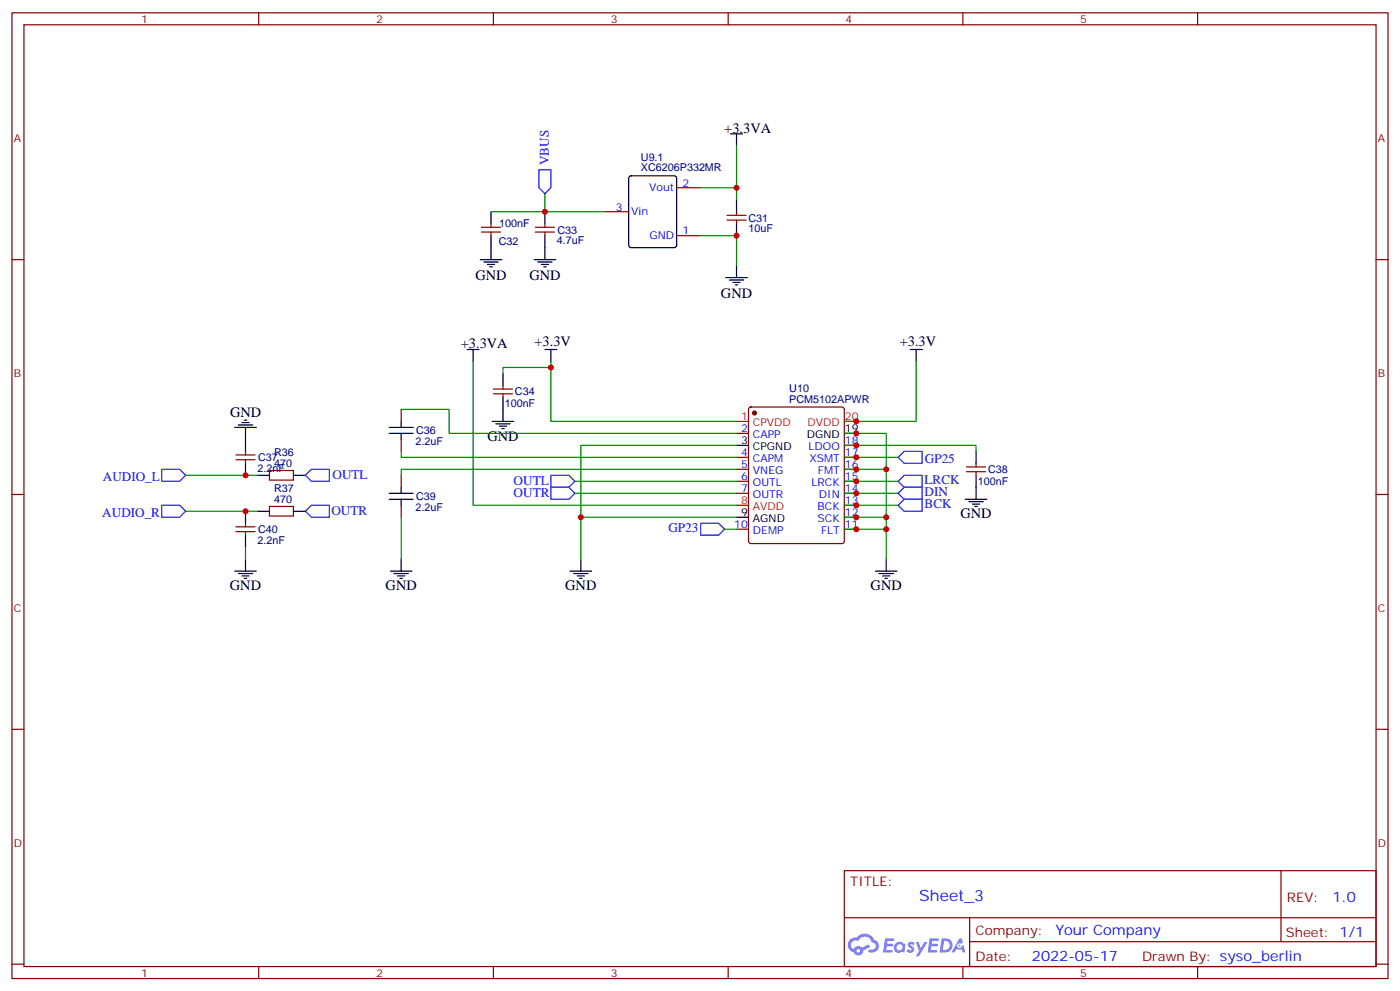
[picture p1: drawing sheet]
<svg xmlns="http://www.w3.org/2000/svg" width="412mm" height="292mm" viewBox="0 0 412 292" stroke-linecap="round" stroke-linejoin="round" font-family="sans-serif">
<g fill="none" stroke="#870000" stroke-width=".35">
<path d="M3.5 3.8h405.4v284.3h-405.4zM7.1 7.3h398.2v277.3h-398.2zM76.2 3.8v3.5M145.3 3.8v3.5M214.5 3.8v3.5M283.6 3.8v3.5M352.8 3.8v3.5M3.5 76.4h3.6M405.3 76.4h3.6M3.5 145.6h3.6M405.3 145.6h3.6M3.5 214.7h3.6"/>
<path d="M405.3 214.7h3.6M248.7 256.4h156.6v28.2h-156.6zM377.3 256.4v20.9M248.7 270.2h156.5M285.6 277.3h119.6M285.6 270.2v14.1M3.5 283.9h3.6M76.2 284.6v3.5M145.3 284.6v3.5M214.5 284.6v3.5M283.6 284.6v3.5M352.8 284.6v3.5"/>
<path d="M405.3 283.9h3.6"/>
</g>
<g fill="#5487ff">
<path d="M267.7 277.5a1.22 1.22 0 0 1 1.7 .3l-.4 .6a.47 .47 0 0 0-.3-.4 .47 .47 0 0 0-.5 .2l.1 .2a1.14 1.14 0 0 1 .8 1.7 1.14 1.14 0 0 1-1.9 0l-.2-.2 .5-.5 .7 .4a.29 .29 0 0 0 .3-.2 .29 .29 0 0 0-.2-.4 1.04 1.04 0 0 1-.6-1.7z"/>
<path d="M260.7 276.3h2.4l.3 .2-.2 .5h-1.8l-.1 .9h1.5l.3 .4-.3 .3h-1.6l-.2 1.1 1.7 .1 .2 .3-.2 .3h-2.6z"/>
<path d="M273.8 276.3h2.4l.3 .2-.1 .5h-1.8l-.2 .9h1.6l.3 .4-.4 .3h-1.6l-.1 1.1 1.7 .1 .2 .3-.2 .3h-2.6z"/>
<path d="M282.6 276.3h.7l.3 1.2-.6 .4a.69 .69 0 0 0-1 .2 .69 .69 0 0 0 .4 1 .69 .69 0 0 0 .9-.6l.5-.3 .6 2.2h-.8l-.2-.8h-1.8l-.5 .8h-.8z"/>
<path d="M269.8 277.4h.8l.6 1.8 1.1-1.8h.9l-2.6 4.2h-.8l.9-1.6z"/>
<path d="M277.4 276.3l-.6 4.1h1.3a2.11 2.11 0 0 0 2.5-2.1 2.11 2.11 0 0 0-2.5-2zM278.1 277a1.39 1.39 0 0 1 1.7 1.4 1.39 1.39 0 0 1-1.8 1.3h-.3z"/>
<path d="M263.7 277.9a1.54 1.54 0 0 0-.1 2.2 1.54 1.54 0 0 0 2.2 .1l.6 .2 .3-2.3-.2-.2h-.4a1.49 1.49 0 0 0-2.4 0zM264 278.9a.94 .94 0 0 1 1.8 0 .94 .94 0 0 1-1.8 0z"/>
<path d="M250.4 276.7a2.18 2.18 0 0 0 1.1 3.7 1.44 1.44 0 0 0 1.6 .9 1.44 1.44 0 0 0 1.2-1.5l2-1-.5-.7-1.9 .9a1.47 1.47 0 0 0-2.4 .5 1.39 1.39 0 0 1-.7-2 1.39 1.39 0 0 1 2-.4 2.12 2.12 0 0 1 2.2-1.3 2.12 2.12 0 0 1 1.9 1.7 1.14 1.14 0 0 1 1.1 1.4 1.14 1.14 0 0 1-1.7 .7 .43 .43 0 0 0-.5 .4 .43 .43 0 0 0 .4 .5 1.98 1.98 0 0 0 2.5-1.3 1.98 1.98 0 0 0-1.2-2.5 3.1 3.1 0 0 0-5.3-.7l-.9 .1zM252.3 280a.55 .55 0 0 1 1.1 0 .55 .55 0 0 1-1.1 0z"/>
<circle cx="282.6" cy="278.4" r=".26"/>
</g>
<g fill="none" stroke="#000" stroke-width=".35">
<path d="M215.2 39.4h3.5M217 39.4v3.5M185.4 52l.5-.2h12.7l.7 .4v20l-.4 .7h-13l-.6-.4-.1-20zM217 58.8v3.5M141.5 76.4h6.3M142.5 77.2h4.3M143.6 77.9h2.1M144.3 78.6h.7M144.6 62.3v3.6M144.6 69.4v7M157.3 76.4h6.4M158.4 77.2h4.2"/>
<path d="M159.5 77.9h2.1M160.2 78.6h.7M160.5 62.3v3.6M160.5 69.4v7M217 65.9v3.5M217 78.2v3.5M213.8 81.7h6.3M214.8 82.4h4.3M215.9 83.1h2.1M216.6 83.9h.7M137.6 102.9h3.5M139.3 102.9v3.5"/>
<path d="M148.2 110v3.5M148.2 117v7.1M160.5 102.9h3.5M162.3 102.9v3.5M268.1 102.9h3.5M269.9 102.9v3.5M69.1 125.8h6.4M70.2 125.1h4.2M71.3 124.4h2.1M72 123.7h.7M72.3 125.8v7.1M72.3 136.4v3.5"/>
<path d="M75.8 139.9h3.6M86.4 139.9h3.6M114.7 127.6h7M114.7 125.8h7M118.2 124.1v1.7M118.2 127.6v1.8M145 124.1h6.3M146 124.8h4.3M147.1 125.5h2.1M147.8 126.2h.7M217 131.1h3.5M248.7 127.6h3.5"/>
<path d="M287.5 132.9v3.5M287.5 139.9v7.1M72.3 150.5v3.6M72.3 157.6v3.5M75.8 150.5h3.6M86.4 150.5h3.6M114.7 147h7M114.7 145.2h7M118.2 143.5v1.7M118.2 147v1.8M217 152.3h3.5M284.3 147h6.4"/>
<path d="M285.4 147.7h4.2M286.5 148.4h2.1M287.2 149.1h.7M69.1 168.2h6.4M70.2 168.9h4.2M71.3 169.6h2.1M72 170.3h.7M72.3 164.6v3.6M115 168.2h6.4M116.1 168.9h4.2M117.1 169.6h2.1M117.8 170.3h.7"/>
<path d="M118.2 164.6v3.6M167.9 168.2h6.4M169 168.9h4.2M170 169.6h2.2M170.7 170.3h.7M171.1 164.6v3.6M257.9 168.2h6.3M258.9 168.9h4.3M260 169.6h2.1M260.7 170.3h.7M261.1 164.6v3.6"/>
</g>
<g fill="none" stroke="#870000" stroke-width=".35">
<path d="M199.3 55.3h7.1M141.8 68.3h5.7M141.8 66.9h5.7M144.6 65.9v1M144.6 68.3v1.1M157.7 68.3h5.6M157.7 66.9h5.6M160.5 65.9v1M160.5 68.3v1.1M178.2 62.3h7M199.3 69.4h7.1M214.1 64.8h5.7"/>
<path d="M214.1 63.4h5.7M217 62.3v1.1M217 64.8v1.1M145.3 116h5.7M145.3 114.5h5.7M148.2 113.5v1M148.2 116v1M69.5 135.4h5.6M69.5 133.9h5.6M72.3 132.9v1M72.3 135.4v1M79.4 138.5h7v2.9h-7z"/>
<path d="M118.2 120.5v3.6M118.2 129.4v3.5M118.2 139.9v3.6M217 127.6h3.5M217 134.7h3.5M217 138.2h3.5M220.7 120l.5-.2h26.8l.5 .2 .2 .5v38.8l-.2 .5-.5 .3h-26.8l-.5-.3-.2-.5v-38.8zM248.7 134.7h3.5M248.7 138.2h3.5M248.7 131.1h3.5M284.7 138.9h5.6M284.7 137.5h5.6"/>
<path d="M287.5 136.4v1.1M287.5 138.9v1M69.5 155.1h5.6M69.5 156.5h5.6M72.3 154.1v1M72.3 156.5v1.1M79.4 149.1h7v2.8h-7zM118.2 148.8v3.5M217 141.7h3.5M217 145.2h3.5M217 155.8h3.5M248.7 141.7h3.5"/>
<path d="M248.7 145.2h3.5M248.7 155.8h3.5M248.7 152.3h3.5M248.7 148.8h3.5"/>
</g>
<circle cx="222.2" cy="121.6" r=".53" fill="#870000" stroke="#870000" stroke-width=".35"/>
<path d="M217 124.1h3.5M248.7 124.1h3.5M217 148.8h3.5" fill="none" stroke="#f00" stroke-width=".35"/>
<path d="M158.7 50h3.6v5.3l-1.8 1.7-1.8-1.7zM47.6 138.2h5.3l1.8 1.7-1.8 1.8h-5.3zM90 139.9l1.7-1.7h5.3v3.5h-5.3zM162.3 139.9h5.3l1.7 1.8-1.7 1.8h-5.3zM266.3 132.9h5.3v3.5h-5.3l-1.7-1.7zM47.6 148.8h5.3l1.8 1.7-1.8 1.8h-5.3zM90 150.5l1.7-1.7h5.3v3.5h-5.3zM162.3 143.5h5.3l1.7 1.7-1.7 1.8h-5.3zM206.4 154.1h5.3l1.7 1.7-1.7 1.8h-5.3zM264.6 141.7l1.7-1.8h5.3v3.6h-5.3zM266.3 143.5h5.3v3.5h-5.3l-1.7-1.8zM266.3 147h5.3v3.5h-5.3l-1.7-1.7z" fill="none" stroke="#00f" stroke-width=".35"/>
<g fill="none" stroke="#008700" stroke-width=".35">
<path d="M160.5 57v5.3h-15.9M206.4 55.3h10.6M217 42.9v15.9M160.5 62.3h17.7M206.4 69.4h10.6v8.8M139.3 106.4v42.4h77.7M162.3 106.4v17.7h54.7M162.3 108.2h-14.1v1.8M269.9 106.4v17.7h-21.2M54.7 139.9h21.1M118.2 120.5h14.1v7.1h84.7M118.2 132.9v1.8h98.8"/>
<path d="M217 131.1h-45.9v21.2M217 138.2h-98.8v1.7M248.7 127.6h12.4v37M248.7 131.1h38.8v1.8M248.7 138.2h12.4M248.7 134.7h15.9M54.7 150.5h21.1M118.2 152.3v12.3M169.3 141.7h47.7M169.3 145.2h47.7M213.4 155.8h3.6M217 152.3h-45.9v12.3"/>
<path d="M248.7 155.8h12.4M248.7 152.3h12.4M248.7 141.7h15.9M248.7 145.2h15.9M248.7 148.8h15.9M72.3 161.1v3.5"/>
</g>
<g fill="#c00">
<circle cx="171.1" cy="152.3" r=".88"/>
<circle cx="261.1" cy="155.8" r=".88"/>
<circle cx="261.1" cy="152.3" r=".88"/>
<circle cx="261.1" cy="138.2" r=".88"/>
<circle cx="162.3" cy="108.2" r=".88"/>
<circle cx="217" cy="55.3" r=".88"/>
<circle cx="217" cy="69.4" r=".88"/>
<circle cx="160.5" cy="62.3" r=".88"/>
<circle cx="72.3" cy="139.9" r=".88"/>
<circle cx="72.3" cy="150.5" r=".88"/>
<circle cx="252.2" cy="155.8" r=".88"/>
<circle cx="252.2" cy="152.3" r=".88"/>
<circle cx="252.2" cy="148.8" r=".88"/>
<circle cx="252.2" cy="145.2" r=".88"/>
<circle cx="252.2" cy="141.7" r=".88"/>
<circle cx="252.2" cy="138.2" r=".88"/>
<circle cx="252.2" cy="134.7" r=".88"/>
<circle cx="252.2" cy="131.1" r=".88"/>
<circle cx="252.2" cy="127.6" r=".88"/>
<circle cx="252.2" cy="124.1" r=".88"/>
</g>
<text font-size="4.6" fill="#00f" x="270.8" y="265.4">Sheet_3</text>
<g font-size="4.2">
<text x="213.4" y="39.1">+3.3VA</text>
<text x="140.1" y="82.5">GND</text>
<text x="155.9" y="82.5">GND</text>
<text x="212.4" y="87.8">GND</text>
<text x="157.4" y="101.8">+3.3V</text>
<text x="265" y="101.8">+3.3V</text>
<text x="135.7" y="102.6">+3.3VA</text>
<text x="67.8" y="122.7">GND</text>
<text x="143.6" y="129.7">GND</text>
<text x="282.9" y="152.6">GND</text>
<text x="67.7" y="173.8">GND</text>
<text x="113.6" y="173.8">GND</text>
<text x="166.5" y="173.8">GND</text>
<text x="256.5" y="173.8">GND</text>
</g>
<g font-size="4.2" fill="#00f">
<text x="392.5" y="265.6">1.0</text>
<text x="310.9" y="275.2">Your Company</text>
<text x="304" y="283">2022-05-17</text>
</g>
<g font-size="3.9" fill="#00f">
<text x="161.7" y="48.6" transform="rotate(-90 161.7 48.6)">VBUS</text>
<text x="272.4" y="136.4">GP25</text>
<text x="30.3" y="141.7">AUDIO_L</text>
<text x="98" y="141.2">OUTL</text>
<text x="151.3" y="142.9">OUTL</text>
<text x="272.3" y="142.4">LRCK</text>
<text x="151.3" y="146.5">OUTR</text>
<text x="272.3" y="145.9">DIN</text>
<text x="272.3" y="149.5">BCK</text>
<text x="30.1" y="152.3">AUDIO_R</text>
<text x="97.6" y="151.8">OUTR</text>
<text x="196.9" y="156.5">GP23</text>
</g>
<g font-size="3.9" fill="#800">
<text x="250.5" y="260.9">TITLE:</text>
<text x="379.1" y="265.6">REV:</text>
<text x="287.4" y="275.1">Company:</text>
<text x="378.7" y="275.8">Sheet: 1/1</text>
<text x="287.4" y="282.8">Date:</text>
<text x="336.4" y="282.9">Drawn By: syso_berlin</text>
</g>
<g font-size="3.2" fill="#800">
<text x="41.6" y="6.8">1</text>
<text x="110.8" y="6.8">2</text>
<text x="179.9" y="6.8">3</text>
<text x="249.1" y="6.8">4</text>
<text x="318.2" y="6.8">5</text>
<text x="4.1" y="41.9">A</text>
<text x="405.9" y="41.9">A</text>
<text x="4.1" y="111">B</text>
<text x="405.9" y="111">B</text>
<text x="4.1" y="180.2">C</text>
<text x="405.9" y="180.2">C</text>
<text x="4.1" y="249.3">D</text>
<text x="405.9" y="249.3">D</text>
<text x="41.6" y="287.6">1</text>
<text x="110.8" y="287.6">2</text>
<text x="179.9" y="287.6">3</text>
<text x="249.1" y="287.6">4</text>
<text x="318.2" y="287.6">5</text>
</g>
<g font-size="3.2" fill="#000080">
<text x="188.8" y="47.3">U9.1</text>
<text x="188.8" y="50.5">XC6206P332MR</text>
<text x="220.5" y="65.2">C31</text>
<text x="147" y="67">100nF</text>
<text x="164" y="71.9">4.7uF</text>
<text x="164.2" y="68.8">C33</text>
<text x="220.5" y="68.4">10uF</text>
<text x="146.9" y="72.3">C32</text>
<text x="148.7" y="119.9">100nF</text>
<text x="151.7" y="116.3">C34</text>
<text x="232.5" y="118.8">PCM5102APWR</text>
<text x="232.5" y="115.6">U10</text>
<text x="122.4" y="131">2.2uF</text>
<text x="122.6" y="127.9">C36</text>
<text x="76" y="135.8">C37</text>
<text x="80.7" y="137.5">470</text>
<text x="80.7" y="134.3">R36</text>
<text x="75.8" y="139">2.2nF</text>
<text x="288" y="142.8">100nF</text>
<text x="291" y="139.3">C38</text>
<text x="80.7" y="148.1">470</text>
<text x="80.7" y="144.9">R37</text>
<text x="122.6" y="147.3">C39</text>
<text x="122.4" y="150.4">2.2uF</text>
<text x="75.8" y="160.1">2.2nF</text>
<text x="76" y="157">C40</text>
</g>
<g font-size="3.2" fill="#00f">
<text x="191.3" y="56.3">Vout</text>
<text x="201.1" y="54.9">2</text>
<text x="181.4" y="62">3</text>
<text x="185.9" y="63.4">Vin</text>
<text x="191.3" y="70.4">GND</text>
<text x="201.1" y="69">1</text>
<text x="218.3" y="127.2">2</text>
<text x="221.8" y="129">CAPP</text>
<text x="248.9" y="130.8">18</text>
<text x="218.3" y="134.3">4</text>
<text x="218.3" y="137.8">5</text>
<text x="221.8" y="136.1">CAPM</text>
<text x="238.2" y="132.5">LDOO</text>
<text x="238.4" y="136.1">XSMT</text>
<text x="248.9" y="137.8">16</text>
<text x="248.9" y="134.3">17</text>
<text x="218.3" y="141.4">6</text>
<text x="221.8" y="139.6">VNEG</text>
<text x="221.8" y="143.1">OUTL</text>
<text x="239" y="143.1">LRCK</text>
<text x="241" y="139.6">FMT</text>
<text x="248.9" y="141.4">15</text>
<text x="218.3" y="144.9">7</text>
<text x="221.8" y="146.6">OUTR</text>
<text x="241.3" y="146.6">DIN</text>
<text x="248.9" y="148.4">13</text>
<text x="248.9" y="144.9">14</text>
<text x="216.3" y="155.5">10</text>
<text x="240.8" y="150.2">BCK</text>
<text x="240.8" y="153.7">SCK</text>
<text x="248.9" y="155.5">11</text>
<text x="248.9" y="151.9">12</text>
<text x="221.8" y="157.2">DEMP</text>
<text x="241.9" y="157.2">FLT</text>
</g>
<g font-size="3.2" fill="#f00">
<text x="218.3" y="123.7">1</text>
<text x="221.8" y="125.5">CPVDD</text>
<text x="237.9" y="125.5">DVDD</text>
<text x="248.9" y="123.7">20</text>
<text x="218.3" y="148.4">8</text>
<text x="221.8" y="150.2">AVDD</text>
</g>
<g font-size="3.2">
<text x="218.3" y="130.8">3</text>
<text x="237.7" y="129">DGND</text>
<text x="248.9" y="127.2">19</text>
<text x="221.8" y="132.5">CPGND</text>
<text x="218.3" y="151.9">9</text>
<text x="221.8" y="153.7">AGND</text>
</g>
</svg>
